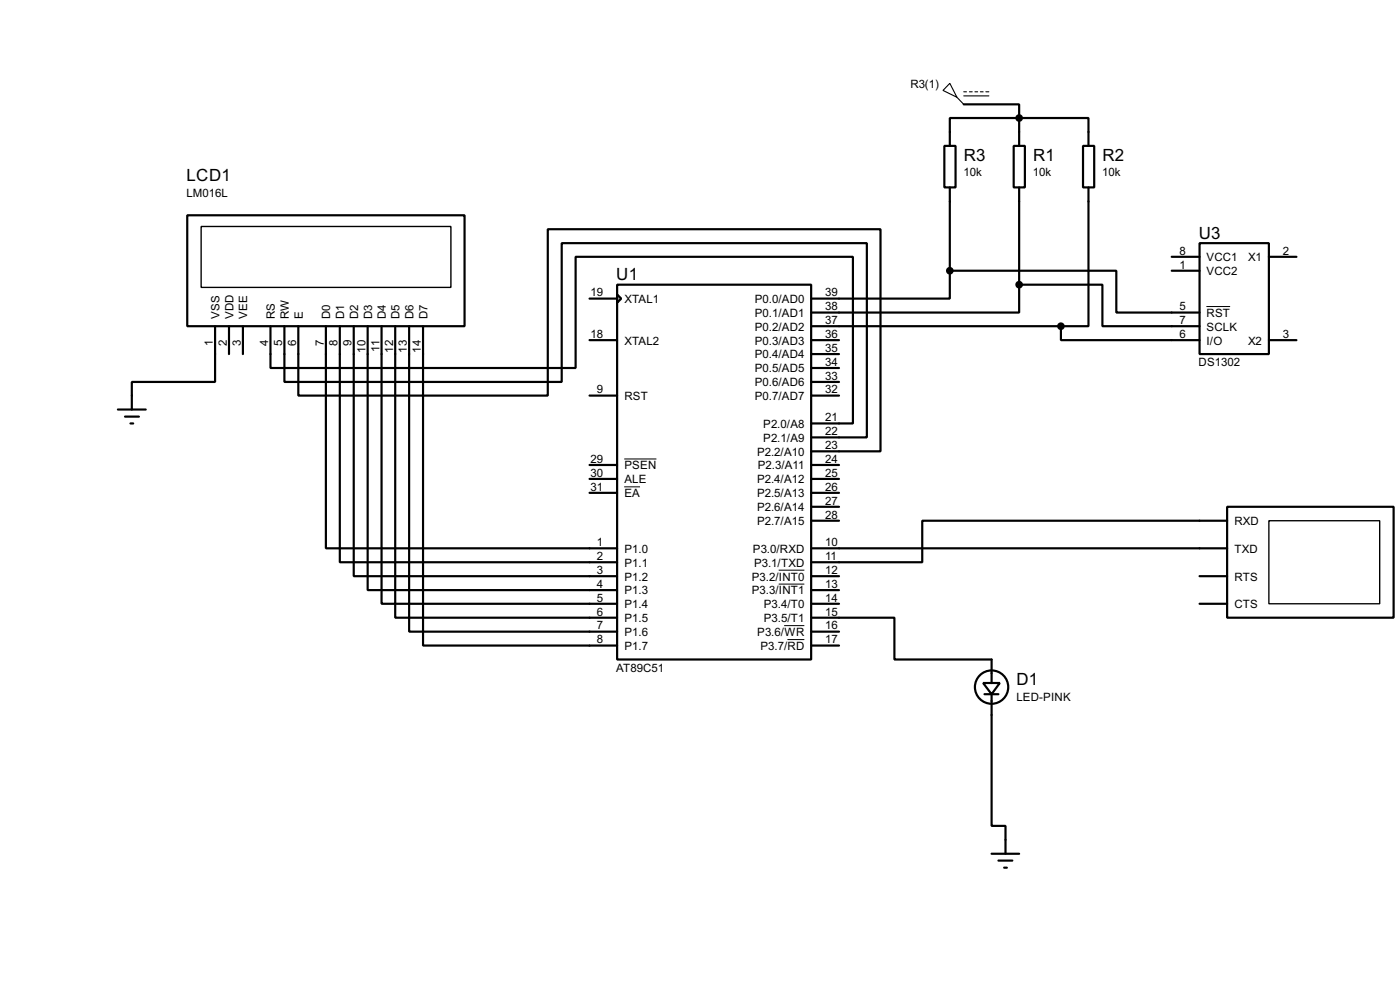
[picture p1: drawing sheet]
<svg xmlns="http://www.w3.org/2000/svg" width="256mm" height="180mm" viewBox="0 0 256 180" stroke-linecap="round" stroke-linejoin="round" font-family="sans-serif">
<g fill="none" stroke="#000" stroke-width=".4">
<path d="M176.6 19.1h10.1v2.5M34.3 39.4h50.8v20.3h-50.8zM173 26.7h2.1v7.6h-2.1zM174 34.3v15.3M185.7 26.7h2.1v7.6h-2.1zM186.7 21.6h12.7v5.1M186.7 21.6h-12.7v5.1M186.7 21.6v5.1M186.7 34.3v17.8M198.4 26.7h2.1v7.6h-2.1zM199.4 34.3v25.4h-5M39.4 59.7v10.2h-15.2v5.1"/>
<path d="M42 59.7v5.1M44.5 59.7v5.1M49.6 59.7v7.7h55.9v-20.4h50.8v30.5h-7.7M52.1 59.7v10.2h50.8v-25.4h55.9v35.6h-10.2M54.7 59.7v12.7h45.7v-30.4h60.9v40.6h-12.7M59.7 59.7v40.7h53.4M62.3 59.7v43.2h50.8M64.8 59.7v45.8h48.3M67.4 59.7v48.3h45.7M69.9 59.7v50.8h43.2M72.4 59.7v53.4h40.7M75 59.7v55.9h38.1"/>
<path d="M77.5 59.7v58.5h35.6M108 54.7h5.1M113.1 52.1h35.5v68.6h-35.5zM113.1 53.9l.7 .8-.7 .7zM148.6 59.7h45.8M174 49.6v5.1h-25.4M174 49.6h30.5v7.6h15.3M186.7 52.1v5.1h-38.1M186.7 52.1h15.3v7.6h17.8M194.4 59.7v2.6h25.4M214.7 47h5.1M214.7 49.6h5.1"/>
<path d="M219.8 44.5h12.7v20.3h-12.7zM232.5 47h5M21.6 75h5.1M22.9 76.3h2.6M23.9 77.5h.5M108 62.3h5.1M108 72.4h5.1M148.6 62.3h5.1M148.6 72.4h5.1M148.6 64.8h5.1M148.6 67.4h5.1M148.6 69.9h5.1"/>
<path d="M232.5 62.3h5M108 87.7h5.1M108 90.2h5.1M108 85.1h5.1M148.6 87.7h5.1M148.6 90.2h5.1M148.6 85.1h5.1M148.6 95.3h5.1M148.6 92.8h5.1M224.8 92.8h30.5v20.3h-30.5zM224.8 95.3h-55.8v7.6h-20.4M148.6 113.1h15.3v7.6h17.8v4.3"/>
<path d="M148.6 100.4h76.2M148.6 105.5h5.1M148.6 108h5.1M148.6 110.5h5.1M148.6 115.6h5.1M148.6 118.2h5.1M219.8 105.5h5M219.8 110.5h5M180.1 125h3.1l-1.5 2.1zM180.4 127.1h2.5M181.7 127.1v24.1h2.5v5.1M181.7 156.3h5"/>
<path d="M182.9 157.5h2.6M184 158.8h.5"/>
<circle cx="181.6" cy="125.8" r="3.1"/>
</g>
<path d="M221 56.1h4.4M114.4 89.1h2.9M114.4 84h5.9M142.7 104.4h4.7M142.7 106.9h4.7M143.7 114.5h3.7M144.3 117.1h3.1" fill="none" stroke="#000" stroke-width=".18"/>
<path d="M36.9 41.5h45.7v11.1h-45.7zM232.5 95.3h20.3v15.2h-20.3z" fill="none" stroke="#000" stroke-width=".25"/>
<path d="M174 15.3l1.3 2.5-2.5-1.2zM175.3 17.8l1.3 1.3M176.6 16.8h.5M176.6 17.6h4.6M177.6 16.8h.5M178.6 16.8h.5M179.6 16.8h.5M180.6 16.8h.6" fill="none" stroke="#000" stroke-width=".2"/>
<g fill="#000" stroke="#000" stroke-width=".4">
<circle cx="186.7" cy="21.6" r=".5"/>
<circle cx="174" cy="49.6" r=".5"/>
<circle cx="186.7" cy="52.1" r=".5"/>
<circle cx="194.3" cy="59.7" r=".5"/>
</g>
<g font-size="3.5">
<text x="176.6" y="29.4">R3</text>
<text x="189.3" y="29.4">R1</text>
<text x="202" y="29.4">R2</text>
<text x="34.2" y="33.2">LCD1</text>
<text x="219.6" y="43.7">U3</text>
<text x="112.9" y="51.3">U1</text>
<text x="186.2" y="125.4">D1</text>
</g>
<g font-size="2.4">
<text x="166.8" y="16.1">R3(1)</text>
<text x="176.5" y="32.3">10k</text>
<text x="189.2" y="32.3">10k</text>
<text x="201.9" y="32.3">10k</text>
<text x="34.1" y="36.1">LM016L</text>
<text x="216.1" y="46.6">8</text>
<text x="221" y="47.8">VCC1</text>
<text x="228.6" y="47.8">X1</text>
<text x="235" y="46.6">2</text>
<text x="216.1" y="49.2">1</text>
<text x="221" y="50.4">VCC2</text>
<text x="40.2" y="58.4" transform="rotate(-90 40.2 58.4)">VSS</text>
<text x="42.8" y="58.4" transform="rotate(-90 42.8 58.4)">VDD</text>
<text x="45.3" y="58.4" transform="rotate(-90 45.3 58.4)">VEE</text>
<text x="50.4" y="58.4" transform="rotate(-90 50.4 58.4)">RS</text>
<text x="52.9" y="58.4" transform="rotate(-90 52.9 58.4)">RW</text>
<text x="55.5" y="58.4" transform="rotate(-90 55.5 58.4)">E</text>
<text x="60.5" y="58.4" transform="rotate(-90 60.5 58.4)">D0</text>
<text x="63.1" y="58.4" transform="rotate(-90 63.1 58.4)">D1</text>
<text x="65.6" y="58.4" transform="rotate(-90 65.6 58.4)">D2</text>
<text x="68.2" y="58.4" transform="rotate(-90 68.2 58.4)">D3</text>
<text x="70.7" y="58.4" transform="rotate(-90 70.7 58.4)">D4</text>
<text x="73.2" y="58.4" transform="rotate(-90 73.2 58.4)">D5</text>
<text x="75.8" y="58.4" transform="rotate(-90 75.8 58.4)">D6</text>
<text x="78.3" y="58.4" transform="rotate(-90 78.3 58.4)">D7</text>
<text x="108.2" y="54.3">19</text>
<text x="114.4" y="55.4">XTAL1</text>
<text x="138.3" y="55.4">P0.0/AD0</text>
<text x="138.3" y="58">P0.1/AD1</text>
<text x="151.2" y="54.3">39</text>
<text x="151.2" y="56.8">38</text>
<text x="151.2" y="59.3">37</text>
<text x="216.1" y="56.8">5</text>
<text x="216.1" y="59.3">7</text>
<text x="221" y="58">RST</text>
<text x="39" y="63.4" transform="rotate(-90 39 63.4)">1</text>
<text x="41.5" y="63.4" transform="rotate(-90 41.5 63.4)">2</text>
<text x="44.1" y="63.4" transform="rotate(-90 44.1 63.4)">3</text>
<text x="49.1" y="63.4" transform="rotate(-90 49.1 63.4)">4</text>
<text x="51.7" y="63.4" transform="rotate(-90 51.7 63.4)">5</text>
<text x="54.2" y="63.4" transform="rotate(-90 54.2 63.4)">6</text>
<text x="59.3" y="63.4" transform="rotate(-90 59.3 63.4)">7</text>
<text x="61.8" y="63.4" transform="rotate(-90 61.8 63.4)">8</text>
<text x="64.4" y="63.4" transform="rotate(-90 64.4 63.4)">9</text>
<text x="66.9" y="64.6" transform="rotate(-90 66.9 64.6)">10</text>
<text x="69.5" y="64.4" transform="rotate(-90 69.5 64.4)">11</text>
<text x="72" y="64.6" transform="rotate(-90 72 64.6)">12</text>
<text x="74.6" y="64.6" transform="rotate(-90 74.6 64.6)">13</text>
<text x="77.1" y="64.6" transform="rotate(-90 77.1 64.6)">14</text>
<text x="108.2" y="61.9">18</text>
<text x="114.4" y="63.1">XTAL2</text>
<text x="138.3" y="60.5">P0.2/AD2</text>
<text x="138.3" y="63.1">P0.3/AD3</text>
<text x="138.3" y="65.6">P0.4/AD4</text>
<text x="151.2" y="61.9">36</text>
<text x="151.2" y="64.4">35</text>
<text x="216.1" y="61.9">6</text>
<text x="221" y="60.5">SCLK</text>
<text x="221" y="63.1">I/O</text>
<text x="228.6" y="63.1">X2</text>
<text x="235" y="61.9">3</text>
<text x="109.4" y="72">9</text>
<text x="138.3" y="68.1">P0.5/AD5</text>
<text x="138.3" y="70.7">P0.6/AD6</text>
<text x="151.2" y="67">34</text>
<text x="151.2" y="69.5">33</text>
<text x="151.2" y="72">32</text>
<text x="219.6" y="67">DS1302</text>
<text x="114.4" y="73.2">RST</text>
<text x="138.3" y="73.2">P0.7/AD7</text>
<text x="151.2" y="77.1">21</text>
<text x="138.7" y="83.4">P2.2/A10</text>
<text x="139.8" y="78.3">P2.0/A8</text>
<text x="139.8" y="80.8">P2.1/A9</text>
<text x="151.2" y="79.7">22</text>
<text x="151.2" y="82.2">23</text>
<text x="108.2" y="87.3">30</text>
<text x="108.2" y="89.8">31</text>
<text x="108.2" y="84.7">29</text>
<text x="114.4" y="88.5">ALE</text>
<text x="114.4" y="85.9">PSEN</text>
<text x="138.7" y="88.5">P2.4/A12</text>
<text x="138.8" y="85.9">P2.3/A11</text>
<text x="151.2" y="84.7">24</text>
<text x="151.2" y="87.3">25</text>
<text x="151.2" y="89.8">26</text>
<text x="114.4" y="91">EA</text>
<text x="138.7" y="91">P2.5/A13</text>
<text x="138.7" y="93.6">P2.6/A14</text>
<text x="151.2" y="94.9">28</text>
<text x="151.2" y="92.4">27</text>
<text x="109.4" y="100">1</text>
<text x="114.4" y="101.2">P1.0</text>
<text x="137.9" y="101.2">P3.0/RXD</text>
<text x="138.7" y="96.1">P2.7/A15</text>
<text x="151.2" y="100">10</text>
<text x="226.1" y="96.1">RXD</text>
<text x="226.1" y="101.2">TXD</text>
<text x="109.4" y="102.5">2</text>
<text x="109.4" y="105.1">3</text>
<text x="109.4" y="107.6">4</text>
<text x="114.4" y="103.7">P1.1</text>
<text x="114.4" y="106.3">P1.2</text>
<text x="137.7" y="106.3">P3.2/INT0</text>
<text x="138.1" y="103.7">P3.1/TXD</text>
<text x="151.2" y="102.5">11</text>
<text x="151.2" y="105.1">12</text>
<text x="151.2" y="107.6">13</text>
<text x="226.1" y="106.3">RTS</text>
<text x="109.4" y="110.1">5</text>
<text x="109.4" y="112.7">6</text>
<text x="114.4" y="108.8">P1.3</text>
<text x="114.4" y="111.3">P1.4</text>
<text x="114.4" y="113.9">P1.5</text>
<text x="137.7" y="108.8">P3.3/INT1</text>
<text x="139.9" y="111.3">P3.4/T0</text>
<text x="139.9" y="113.9">P3.5/T1</text>
<text x="151.2" y="110.1">14</text>
<text x="151.2" y="112.7">15</text>
<text x="226.1" y="111.3">CTS</text>
<text x="109.4" y="115.2">7</text>
<text x="109.4" y="117.8">8</text>
<text x="114.4" y="116.4">P1.6</text>
<text x="114.4" y="119">P1.7</text>
<text x="138.7" y="116.4">P3.6/WR</text>
<text x="139.3" y="119">P3.7/RD</text>
<text x="151.2" y="117.8">17</text>
<text x="151.2" y="115.2">16</text>
<text x="112.9" y="122.9">AT89C51</text>
<text x="186.2" y="128.3">LED-PINK</text>
</g>
</svg>
